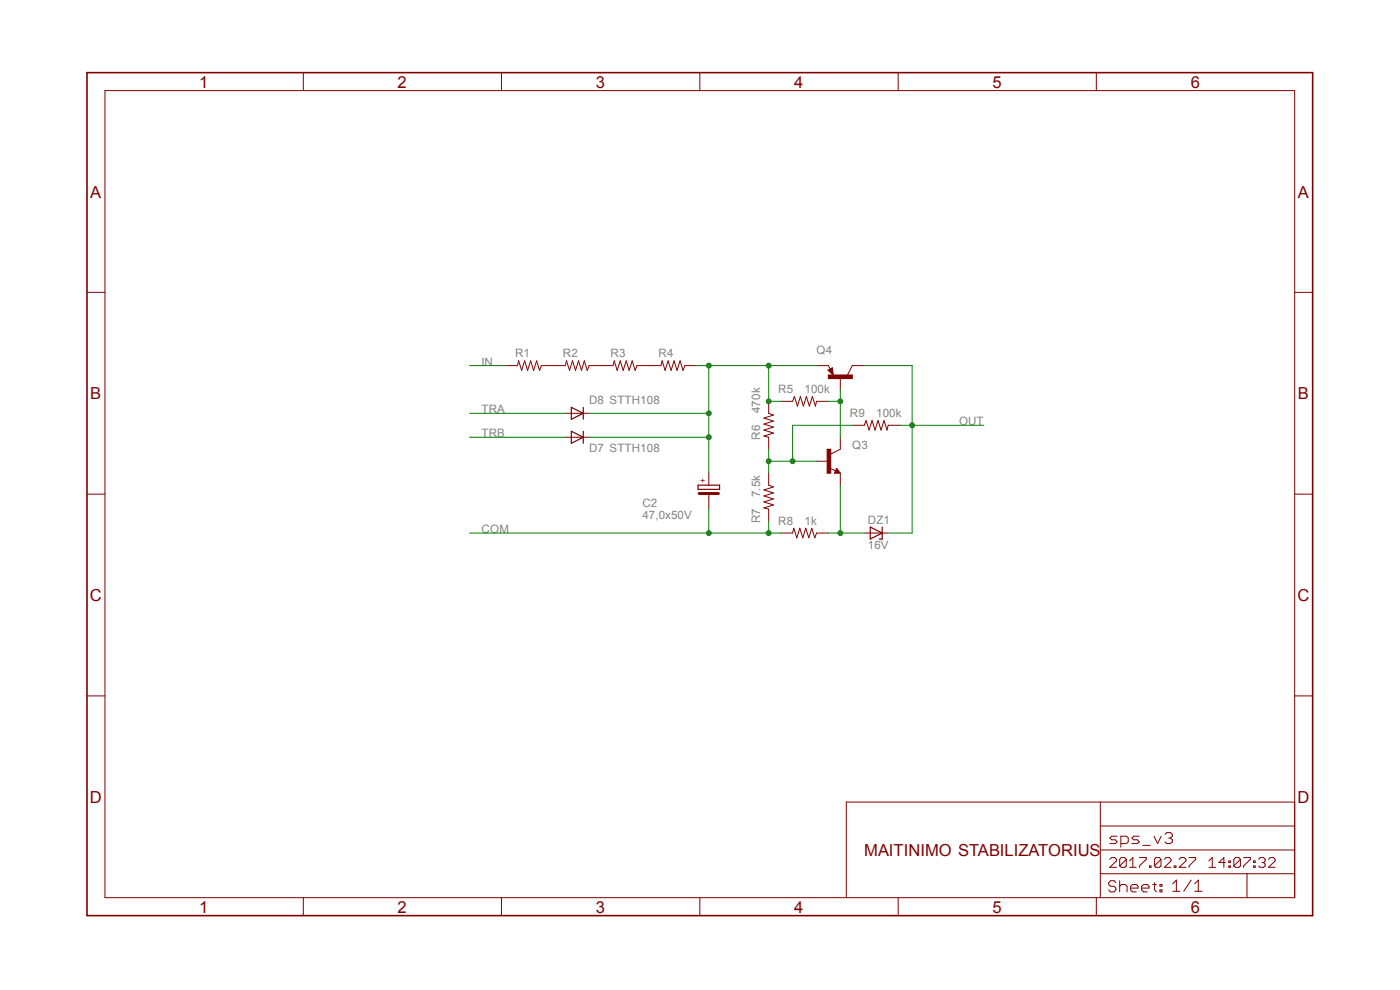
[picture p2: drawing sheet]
<svg xmlns="http://www.w3.org/2000/svg" width="297mm" height="210mm" viewBox="0 0 297 210" stroke-linecap="round" stroke-linejoin="round" font-family="sans-serif">
<path d="M121.2 91.5l2.5 1.3-2.5 1.2zM123.7 91.5v2.5M177.5 99.9l.1 .2h-.4l.3-.5 .5 .6h-.8" fill="none" stroke="#800000" stroke-width=".25"/>
<path d="M119.9 92.8h5.1M163.1 85.1v2.6l1 .4-2 .6 2 .6-2 .7 2 .6-2 .6 2 .7-2 .6 1 .3v2.5M176 99.3l1.2 .6M177.5 99.4l.8 1h-1.3zM178.3 95.3l-2.1 1M163.1 100.4v2.5l1 .4-2 .6 2 .7-2 .6 2 .6-2 .7 2 .6-2 .6 1 .3v2.5" fill="none" stroke="#800000" stroke-width=".21"/>
<path d="M175.5 95.3h.7v5.1h-.7z" fill-rule="evenodd" fill="#800000"/>
<path d="M175.6 78.5l1-.5 .2 1.5zM175.7 77.6l.4 .7M180.8 77.6l-1 1.9M165.6 85.1h2.5l.4-1 .7 2 .6-2 .6 2 .7-2 .6 2 .6-2 .7 2 .2-1h2.5M173.2 97.8h2.5M175.5 95.3h.7v5.1h-.7zM178.3 92.8v2.5M165.6 113.1h2.5l.3-1 .6 2 .7-2 .6 2 .6-2 .7 2 .6-2 .6 2 .4-1h2.5M178.3 100.4v2.5" fill="none" stroke="#800000" stroke-width=".21"/>
<path d="M176.5 78.2l-.6 .4 .7 .7-.1-1-.4 .3 .3 .3v-.3" fill="none" stroke="#800000" stroke-width=".25"/>
<path d="M175.7 79.5h5.1v.8h-5.1z" fill-rule="evenodd" fill="#800000"/>
<g fill="none" stroke="#800000" stroke-width=".21">
<path d="M22.3 19.2h252.4v171.2h-252.4zM64.3 15.4v3.8M106.4 15.4v3.8M148.5 15.4v3.8M190.5 15.4v3.8M232.6 15.4v3.8M18.5 62h3.8M107.2 77.6h2.6l.2-1.1 .7 2.1 .6-2.1 .6 2.1 .7-2.1 .6 2.1 .6-2.1 .7 2.1 .4-1h5l.3-1.1 .6 2.1 .7-2.1 .6 2.1 .6-2.1 .7 2.1 .6-2.1 .6 2.1 .4-1h5l.3-1.1 .6 2.1 .7-2.1 .6 2.1 .6-2.1 .7 2.1 .6-2.1 .6 2.1 .4-1h5.1l.3-1.1 .6 2.1 .6-2.1 .7 2.1 .6-2.1 .6 2.1 .7-2.1 .6 2.1 .4-1h2.5M173.2 77.6h2.5M175.7 79.5h5.1v.8h-5.1zM180.8 77.6h2.5M274.7 62h3.8"/>
<path d="M119.9 87.7h5.1M178.3 80.1v2.5M180.8 90.2h2.5l.4-1 .7 2 .6-2 .6 2 .7-2 .6 2 .6-2 .7 2 .2-1h2.6M18.5 104.8h3.8M150.4 100.4v2.5M150.4 104.7v3.3M183.3 113.1h5.1M274.7 104.8h3.8M18.5 147.6h3.8M274.7 147.6h3.8M233.4 170.1v20.3M233.4 175.2h41.3"/>
<path d="M237 177.4h-1.2l-.3 .4 .3 .3h.8l.4 .5-.4 .3h-1.1M237.8 178.9h1.2l.4-.3v-.8l-.4-.4h-1.2v2.3M241.7 177.4h-1.2l-.4 .4 .4 .3h.8l.4 .5-.4 .3h-1.2M242.4 179.3h1.6M244.8 177.4l.8 1.5 .7-1.5M247.1 177l.4-.4h.8l.4 .4v.4l-.4 .4M247.9 177.8h.4M248.3 177.8l.4 .3v.5l-.4 .3h-.8l-.4-.3M274.7 170.1h-95.2v20.3M64.3 190.4v3.8M106.4 190.4v3.8M148.5 190.4v3.8"/>
<path d="M190.5 190.4v3.8M232.6 190.4v3.8M233.4 185.3h41.3M233.4 180.3h41.3M235.4 182.3l.4-.4h.7l.4 .4v.3l-1.5 1.4h1.5M236.7 187.2l-.4-.4h-.7l-.4 .4v.4l.4 .4h.7l.4 .4v.4l-.4 .4h-.7l-.4-.4M237.5 186.8v2.4M237.5 188l.4-.4h.8l.4 .4v1.2M238.9 182.3v1.4l-.3 .3h-.7l-.4-.3M238.9 182.3l-.3-.4h-.7l-.4 .4v1.4M238.9 182.3l-1.4 1.4M239.6 184h1.4"/>
<path d="M239.6 182.6l.7-.7v2.1M239.9 188.4h1.5v-.4l-.4-.4h-.8l-.3 .4v.8l.3 .4h.8M241.7 181.9h1.5v.4l-1.5 1.4v.3M242.2 188.4h1.6v-.4l-.4-.4h-.8l-.4 .4v.8l.4 .4h.8M243.8 183.7h.4v.3h-.4zM244.6 187.6h.7M244.9 187.2v1.6l.4 .4M246.1 187.6h.4v.4h-.4zM246.1 188.8h.4v.4h-.4zM246.3 182.3v1.4l-.3 .3h-.8l-.3-.3M246.3 182.3l-.3-.4h-.8l-.3 .4v1.4M246.3 182.3l-1.4 1.4"/>
<path d="M247 182.3l.4-.4h.7l.3 .4v.3l-1.4 1.4h1.4M248.8 187.5l.8-.8v2.4M248.8 189.1h1.5M249.1 183.7h.4v.3h-.4zM250.1 182.3l.4-.4h.7l.4 .4v.3l-1.5 1.4h1.5M252.3 181.9h1.4v.4l-1.4 1.4v.3M252.7 186.7l-1.6 2.4M253.4 189.1h1.6M253.4 187.5l.8-.8v2.4M256.5 184h1.4M256.5 182.6l.7-.7v2.1M260 183h-1.4l1-1.1v2.1"/>
<path d="M260.7 183.7h.3v.3h-.3zM260.7 182.6h.3v.4h-.3zM263.1 182.3v1.4l-.3 .3h-.7l-.4-.3M263.1 182.3l-.3-.4h-.7l-.4 .4v1.4M263.1 182.3l-1.4 1.4M263.8 181.9h1.5v.4l-1.5 1.4v.3M264.5 185.3v5.1M265.9 183.7h.4v.3h-.4zM265.9 182.6h.4v.4h-.4zM267 182.3l.3-.4h.8l.3 .4v.3l-.3 .4M267.7 183h.4M268.1 183l.3 .3v.4l-.3 .3h-.8l-.3-.3"/>
<path d="M269.1 182.3l.4-.4h.7l.3 .4v.3l-1.4 1.4h1.4"/>
</g>
<path d="M121.2 86.4l2.5 1.3-2.5 1.2zM123.7 86.4v2.5M148.1 102.9h4.6v.9h-4.6zM184.6 111.8l2.6 1.3-2.6 1.2zM187.2 111.8v2.5h-.7" fill="none" stroke="#800000" stroke-width=".25"/>
<path d="M148.3 104.7h4.1" fill="none" stroke="#800000" stroke-width=".63"/>
<path d="M18.5 15.4h260v178.8h-260z" fill="none" stroke="#800000" stroke-width=".34"/>
<path d="M99.6 113.1h66M163.1 110.5v2.6" fill="none" stroke="#008000" stroke-width=".21"/>
<circle cx="163.1" cy="113.1" r=".51" fill="#008000"/>
<g fill="none" stroke="#008000" stroke-width=".21">
<path d="M150.4 108v5.1"/>
<circle cx="163.1" cy="113.1" r=".51"/>
</g>
<circle cx="150.4" cy="113.1" r=".51" fill="#008000"/>
<g fill="none" stroke="#008000" stroke-width=".21">
<path d="M183.3 77.6h10.2v35.5M193.5 90.2h15.2"/>
<circle cx="150.4" cy="113.1" r=".51"/>
</g>
<circle cx="193.5" cy="90.2" r=".51" fill="#008000"/>
<g fill="none" stroke="#008000" stroke-width=".21">
<path d="M147.8 77.6h25.4M163.1 77.6v7.5M191 90.2h2.5M188.4 113.1h5.1"/>
<circle cx="193.5" cy="90.2" r=".51"/>
</g>
<circle cx="163.1" cy="77.6" r=".51" fill="#008000"/>
<g fill="none" stroke="#008000" stroke-width=".21">
<path d="M150.4 92.8v7.6M163.1 85.1h2.5"/>
<circle cx="163.1" cy="77.6" r=".51"/>
</g>
<circle cx="150.4" cy="77.6" r=".51" fill="#008000"/>
<g fill="none" stroke="#008000" stroke-width=".21">
<path d="M150.4 77.6v15.2h-25.4"/>
<circle cx="150.4" cy="77.6" r=".51"/>
</g>
<circle cx="150.4" cy="92.8" r=".51" fill="#008000"/>
<g fill="none" stroke="#008000" stroke-width=".21">
<path d="M125 87.7h25.4"/>
<circle cx="150.4" cy="92.8" r=".51"/>
</g>
<circle cx="150.4" cy="87.7" r=".51" fill="#008000"/>
<circle cx="150.4" cy="87.7" r=".51" fill="none" stroke="#008000" stroke-width=".21"/>
<circle cx="163.1" cy="85.1" r=".51" fill="#008000"/>
<g fill="none" stroke="#008000" stroke-width=".21">
<path d="M163.1 95.3v5.1M168.1 97.8h5.1"/>
<circle cx="163.1" cy="85.1" r=".51"/>
</g>
<circle cx="163.1" cy="97.8" r=".51" fill="#008000"/>
<g fill="none" stroke="#008000" stroke-width=".21">
<path d="M180.8 90.2h-12.7v7.6h-5"/>
<circle cx="163.1" cy="97.8" r=".51"/>
</g>
<circle cx="168.1" cy="97.8" r=".51" fill="#008000"/>
<g fill="none" stroke="#008000" stroke-width=".21">
<path d="M175.7 85.1h2.6M178.3 82.6v10.2"/>
<circle cx="168.1" cy="97.8" r=".51"/>
</g>
<circle cx="178.3" cy="85.1" r=".51" fill="#008000"/>
<g fill="none" stroke="#008000" stroke-width=".21">
<path d="M99.6 77.6h7.6M99.6 87.7h20.3M99.6 92.8h20.3M175.7 113.1h7.6M178.3 102.9v10.2"/>
<circle cx="178.3" cy="85.1" r=".51"/>
</g>
<circle cx="178.3" cy="113.1" r=".51" fill="#008000"/>
<circle cx="178.3" cy="113.1" r=".51" fill="none" stroke="#008000" stroke-width=".21"/>
<g font-size="3.5" fill="#800000">
<text x="42.2" y="18.6">1</text>
<text x="84.3" y="18.6">2</text>
<text x="126.4" y="18.6">3</text>
<text x="168.5" y="18.6">4</text>
<text x="210.6" y="18.6">5</text>
<text x="252.6" y="18.6">6</text>
<text x="19.1" y="41.9">A</text>
<text x="275.3" y="41.9">A</text>
<text x="19.1" y="84.7">B</text>
<text x="275.3" y="84.7">B</text>
<text x="19.1" y="127.6">C</text>
<text x="275.2" y="127.6">C</text>
<text x="19.1" y="170.3">D</text>
<text x="275.2" y="170.3">D</text>
<text x="183.3" y="181.6">MAITINIMO STABILIZATORIUS</text>
<text x="42.2" y="193.6">1</text>
<text x="84.3" y="193.6">2</text>
<text x="126.4" y="193.6">3</text>
<text x="168.5" y="193.6">4</text>
<text x="210.6" y="193.6">5</text>
<text x="252.6" y="193.6">6</text>
</g>
<g font-size="2.5" fill="#808080">
<text x="102.1" y="77.6">IN</text>
<text x="109.3" y="75.8">R1</text>
<text x="119.4" y="75.8">R2</text>
<text x="129.5" y="75.8">R3</text>
<text x="139.7" y="75.8">R4</text>
<text x="173.2" y="75">Q4</text>
<text x="165.1" y="83.4">R5</text>
<text x="170.7" y="83.4">100k</text>
<text x="102.1" y="87.7">TRA</text>
<text x="125" y="85.6">D8 STTH108</text>
<text x="161.3" y="87.7" transform="rotate(-90 161.3 87.7)">470k</text>
<text x="180.3" y="88.4">R9</text>
<text x="185.9" y="88.4">100k</text>
<text x="102.1" y="92.8">TRB</text>
<text x="125" y="95.8">D7 STTH108</text>
<text x="161.3" y="93.3" transform="rotate(-90 161.3 93.3)">R6</text>
<text x="180.8" y="95.3">Q3</text>
<text x="203.4" y="90.2">OUT</text>
<text x="136.3" y="107.5">C2</text>
<text x="161.3" y="105.5" transform="rotate(-90 161.3 105.5)">7.5k</text>
<text x="102.1" y="113.1">COM</text>
<text x="136.3" y="110.1">47,0x50V</text>
<text x="161.3" y="111" transform="rotate(-90 161.3 111)">R7</text>
<text x="165.1" y="111.3">R8</text>
<text x="170.7" y="111.3">1k</text>
<text x="184.1" y="111.2">DZ1</text>
<text x="184.1" y="116.5">16V</text>
</g>
<text font-size="1.8" fill="#800000" x="149.8" y="102.5" transform="rotate(-90 149.8 102.5)">+</text>
</svg>
